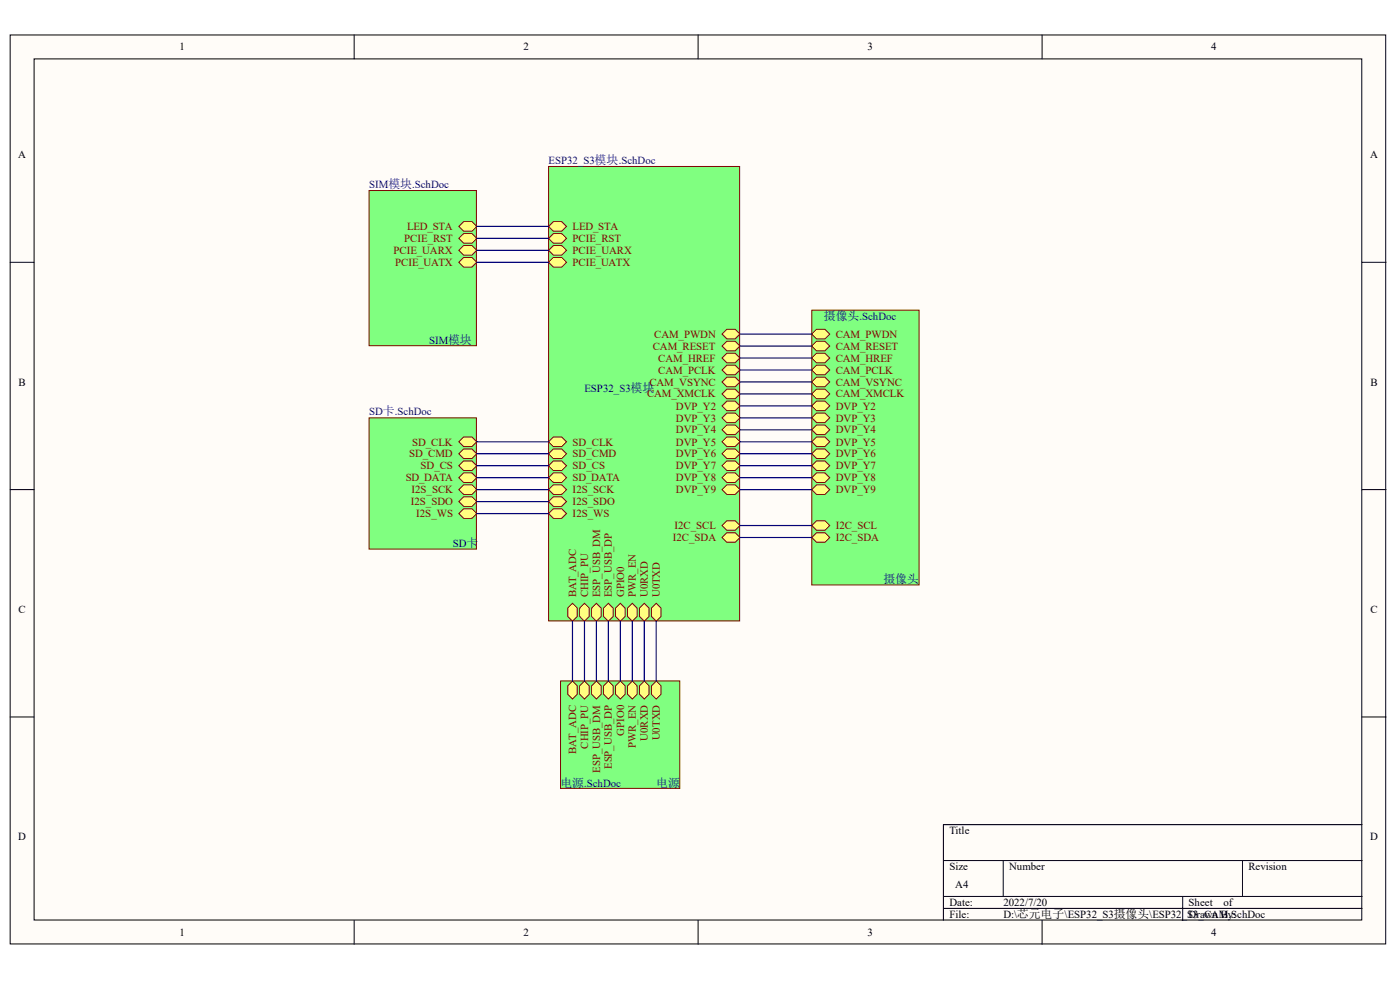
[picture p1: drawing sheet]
<svg xmlns="http://www.w3.org/2000/svg" width="291mm" height="204mm" viewBox="0 0 291 204" stroke-linecap="round" stroke-linejoin="round" font-family="sans-serif">
<g fill="#fffcf8" stroke="#000" stroke-width=".21">
<path d="M2.1 7.3h286v188.9h-286z"/>
<path d="M7.1 12.2h276v179h-276z"/>
</g>
<g fill="none" stroke="#000" stroke-width=".21">
<path d="M73.6 7.3v4.9M145.1 7.3v4.9M216.6 7.3v4.9M2.1 54.5h5M283.2 54.5h4.9M2.1 101.8h5M283.2 101.8h4.9M2.1 149h5M283.2 149h4.9M196.1 178.9h87.1M208.6 178.9v7.4M258.3 178.9v7.4"/>
<path d="M283.2 171.4h-87.1v19.9M73.6 191.3v5M145.1 191.3v5M196.1 186.3h87.1M196.1 188.8h87.1M216.6 191.3v5M245.9 186.3v5"/>
</g>
<path d="M114 34.6h39.8v94.5h-39.8z" fill="#80ff80" stroke="#800000" stroke-width=".21"/>
<g fill="#ffff80" stroke="#800000" stroke-width=".21">
<path d="M114 47.1l1-1h1.8l1 1-1 1h-1.8z" fill-rule="evenodd"/>
<path d="M114 49.5l1-.9h1.8l1 .9-1 1h-1.8z" fill-rule="evenodd"/>
<path d="M114 52l1-1h1.8l1 1-1 1h-1.8z" fill-rule="evenodd"/>
<path d="M114 54.5l1-1h1.8l1 1-1 1h-1.8z" fill-rule="evenodd"/>
<path d="M114 91.8l1-1h1.8l1 1-1 1h-1.8z" fill-rule="evenodd"/>
<path d="M114 94.3l1-1h1.8l1 1-1 1h-1.8z" fill-rule="evenodd"/>
<path d="M114 96.8l1-1h1.8l1 1-1 1h-1.8z" fill-rule="evenodd"/>
<path d="M114 99.3l1-1h1.8l1 1-1 1h-1.8z" fill-rule="evenodd"/>
<path d="M114 101.8l1-1h1.8l1 1-1 1h-1.8z" fill-rule="evenodd"/>
<path d="M114 104.3l1-1h1.8l1 1-1 1h-1.8z" fill-rule="evenodd"/>
<path d="M114 106.7l1-.9h1.8l1 .9-1 1h-1.8z" fill-rule="evenodd"/>
<path d="M118 126.4l1-1 1 1v1.7l-1 1-1-1z" fill-rule="evenodd"/>
<path d="M120.5 126.4l1-1 1 1v1.7l-1 1-1-1z" fill-rule="evenodd"/>
<path d="M123 126.4l1-1 1 1v1.7l-1 1-1-1z" fill-rule="evenodd"/>
<path d="M125.5 126.4l1-1 1 1v1.7l-1 1-1-1z" fill-rule="evenodd"/>
<path d="M128 126.4l1-1 1 1v1.7l-1 1-1-1z" fill-rule="evenodd"/>
<path d="M130.5 126.4l.9-1 1 1v1.7l-1 1-.9-1z" fill-rule="evenodd"/>
<path d="M132.9 126.4l1-1 1 1v1.7l-1 1-1-1z" fill-rule="evenodd"/>
<path d="M135.4 126.4l1-1 1 1v1.7l-1 1-1-1z" fill-rule="evenodd"/>
<path d="M150.1 69.4l1-1h1.7l1 1-1 1h-1.7z" fill-rule="evenodd"/>
<path d="M150.1 71.9l1-1h1.7l1 1-1 1h-1.7z" fill-rule="evenodd"/>
<path d="M150.1 74.4l1-1h1.7l1 1-1 1h-1.7z" fill-rule="evenodd"/>
<path d="M150.1 76.9l1-1h1.7l1 1-1 1h-1.7z" fill-rule="evenodd"/>
<path d="M150.1 79.4l1-1h1.7l1 1-1 1h-1.7z" fill-rule="evenodd"/>
<path d="M150.1 81.9l1-1h1.7l1 1-1 1h-1.7z" fill-rule="evenodd"/>
<path d="M150.1 84.4l1-1h1.7l1 1-1 1h-1.7z" fill-rule="evenodd"/>
<path d="M150.1 86.9l1-1h1.7l1 1-1 .9h-1.7z" fill-rule="evenodd"/>
<path d="M150.1 89.3l1-1h1.7l1 1-1 1h-1.7z" fill-rule="evenodd"/>
<path d="M150.1 91.8l1-1h1.7l1 1-1 1h-1.7z" fill-rule="evenodd"/>
<path d="M150.1 94.3l1-1h1.7l1 1-1 1h-1.7z" fill-rule="evenodd"/>
<path d="M150.1 96.8l1-1h1.7l1 1-1 1h-1.7z" fill-rule="evenodd"/>
<path d="M150.1 99.3l1-1h1.7l1 1-1 1h-1.7z" fill-rule="evenodd"/>
<path d="M150.1 101.8l1-1h1.7l1 1-1 1h-1.7z" fill-rule="evenodd"/>
<path d="M150.1 109.2l1-1h1.7l1 1-1 1h-1.7z" fill-rule="evenodd"/>
<path d="M150.1 111.7l1-1h1.7l1 1-1 1h-1.7z" fill-rule="evenodd"/>
</g>
<path d="M76.7 39.6h22.3v32.3h-22.3z" fill="#80ff80" stroke="#800000" stroke-width=".21"/>
<g fill="#ffff80" stroke="#800000" stroke-width=".21">
<path d="M95.4 47.1l1-1h1.7l1 1-1 1h-1.7z" fill-rule="evenodd"/>
<path d="M95.4 49.5l1-.9h1.7l1 .9-1 1h-1.7z" fill-rule="evenodd"/>
<path d="M95.4 52l1-1h1.7l1 1-1 1h-1.7z" fill-rule="evenodd"/>
<path d="M95.4 54.5l1-1h1.7l1 1-1 1h-1.7z" fill-rule="evenodd"/>
</g>
<path d="M76.7 86.9h22.3v27.2h-22.3z" fill="#80ff80" stroke="#800000" stroke-width=".21"/>
<g fill="#ffff80" stroke="#800000" stroke-width=".21">
<path d="M95.4 91.8l1-1h1.7l1 1-1 1h-1.7z" fill-rule="evenodd"/>
<path d="M95.4 94.3l1-1h1.7l1 1-1 1h-1.7z" fill-rule="evenodd"/>
<path d="M95.4 96.8l1-1h1.7l1 1-1 1h-1.7z" fill-rule="evenodd"/>
<path d="M95.4 99.3l1-1h1.7l1 1-1 1h-1.7z" fill-rule="evenodd"/>
<path d="M95.4 101.8l1-1h1.7l1 1-1 1h-1.7z" fill-rule="evenodd"/>
<path d="M95.4 104.3l1-1h1.7l1 1-1 1h-1.7z" fill-rule="evenodd"/>
<path d="M95.4 106.7l1-.9h1.7l1 .9-1 1h-1.7z" fill-rule="evenodd"/>
</g>
<path d="M116.5 141.5h24.8v22.4h-24.8z" fill="#80ff80" stroke="#800000" stroke-width=".21"/>
<g fill="#ffff80" stroke="#800000" stroke-width=".21">
<path d="M118 142.6l1-1 1 1v1.7l-1 1-1-1z" fill-rule="evenodd"/>
<path d="M120.5 142.6l1-1 1 1v1.7l-1 1-1-1z" fill-rule="evenodd"/>
<path d="M123 142.6l1-1 1 1v1.7l-1 1-1-1z" fill-rule="evenodd"/>
<path d="M125.5 142.6l1-1 1 1v1.7l-1 1-1-1z" fill-rule="evenodd"/>
<path d="M128 142.6l1-1 1 1v1.7l-1 1-1-1z" fill-rule="evenodd"/>
<path d="M130.5 142.6l.9-1 1 1v1.7l-1 1-.9-1z" fill-rule="evenodd"/>
<path d="M132.9 142.6l1-1 1 1v1.7l-1 1-1-1z" fill-rule="evenodd"/>
<path d="M135.4 142.6l1-1 1 1v1.7l-1 1-1-1z" fill-rule="evenodd"/>
</g>
<path d="M168.8 64.5h22.3v57.1h-22.3z" fill="#80ff80" stroke="#800000" stroke-width=".21"/>
<g fill="#ffff80" stroke="#800000" stroke-width=".21">
<path d="M168.8 69.4l1-1h1.7l1 1-1 1h-1.7z" fill-rule="evenodd"/>
<path d="M168.8 71.9l1-1h1.7l1 1-1 1h-1.7z" fill-rule="evenodd"/>
<path d="M168.8 74.4l1-1h1.7l1 1-1 1h-1.7z" fill-rule="evenodd"/>
<path d="M168.8 76.9l1-1h1.7l1 1-1 1h-1.7z" fill-rule="evenodd"/>
<path d="M168.8 79.4l1-1h1.7l1 1-1 1h-1.7z" fill-rule="evenodd"/>
<path d="M168.8 81.9l1-1h1.7l1 1-1 1h-1.7z" fill-rule="evenodd"/>
<path d="M168.8 84.4l1-1h1.7l1 1-1 1h-1.7z" fill-rule="evenodd"/>
<path d="M168.8 86.9l1-1h1.7l1 1-1 .9h-1.7z" fill-rule="evenodd"/>
<path d="M168.8 89.3l1-1h1.7l1 1-1 1h-1.7z" fill-rule="evenodd"/>
<path d="M168.8 91.8l1-1h1.7l1 1-1 1h-1.7z" fill-rule="evenodd"/>
<path d="M168.8 94.3l1-1h1.7l1 1-1 1h-1.7z" fill-rule="evenodd"/>
<path d="M168.8 96.8l1-1h1.7l1 1-1 1h-1.7z" fill-rule="evenodd"/>
<path d="M168.8 99.3l1-1h1.7l1 1-1 1h-1.7z" fill-rule="evenodd"/>
<path d="M168.8 101.8l1-1h1.7l1 1-1 1h-1.7z" fill-rule="evenodd"/>
<path d="M168.8 109.2l1-1h1.7l1 1-1 1h-1.7z" fill-rule="evenodd"/>
<path d="M168.8 111.7l1-1h1.7l1 1-1 1h-1.7z" fill-rule="evenodd"/>
</g>
<g fill="none" stroke="#000080" stroke-width=".25">
<path d="M99.1 47.1h14.9M99.1 49.5h14.9M99.1 52h14.9M99.1 54.5h14.9M153.8 69.4h15M153.8 71.9h15M153.8 74.4h15M153.8 76.9h15M153.8 79.4h15M99.1 94.3h14.9M99.1 96.8h14.9M99.1 99.3h14.9"/>
<path d="M99.1 91.8h14.9M153.8 94.3h15M153.8 96.8h15M153.8 99.3h15M153.8 81.9h15M153.8 84.4h15M153.8 86.9h15M153.8 89.3h15M153.8 91.8h15M99.1 101.8h14.9M99.1 104.3h14.9M99.1 106.7h14.9"/>
<path d="M153.8 101.8h15M153.8 109.2h15M153.8 111.7h15M119 129.1v12.5M121.5 129.1v12.5M124 129.1v12.5M126.5 129.1v12.5M129 129.1v12.5M131.4 129.1v12.5M133.9 129.1v12.5M136.4 129.1v12.5"/>
</g>
<g font-size="2.5" fill="#000080">
<text x="171.3" y="66.5">摄像头.SchDoc</text>
<text x="183.7" y="121.2">摄像头</text>
<text x="116.5" y="163.5">电源.SchDoc</text>
<text x="136.4" y="163.5">电源</text>
</g>
<g font-size="2.3">
<text x="37.3" y="10.5">1</text>
<text x="108.8" y="10.5">2</text>
<text x="180.4" y="10.5">3</text>
<text x="251.8" y="10.5">4</text>
<text x="3.8" y="32.9">A</text>
<text x="284.8" y="32.9">A</text>
<text x="3.9" y="80.2">B</text>
<text x="284.9" y="80.2">B</text>
<text x="3.9" y="127.4">C</text>
<text x="284.9" y="127.4">C</text>
<text x="197.4" y="173.4">Title</text>
<text x="3.8" y="174.7">D</text>
<text x="284.8" y="174.7">D</text>
<text x="197.4" y="180.9">Size</text>
<text x="198.6" y="184.6">A4</text>
<text x="209.8" y="180.9">Number</text>
<text x="259.6" y="180.9">Revision</text>
<text x="197.4" y="188.3">Date:</text>
<text x="197.4" y="190.8">File:</text>
<text x="208.6" y="188.3">2022/7/20</text>
<text x="208.6" y="190.8">D:\芯元电子\ESP32_S3摄像头\ESP32_S3_CAM.SchDoc</text>
<text x="247.1" y="188.3">Sheet</text>
<text x="247.1" y="190.8">Drawn By:</text>
<text x="254.4" y="188.3">of</text>
<text x="37.3" y="194.5">1</text>
<text x="108.8" y="194.5">2</text>
<text x="180.4" y="194.5">3</text>
<text x="251.8" y="194.5">4</text>
</g>
<g font-size="2.3" fill="#000080">
<text x="114" y="34.1">ESP32_S3模块.SchDoc</text>
<text x="76.7" y="39.1">SIM模块.SchDoc</text>
<text x="89.2" y="71.4">SIM模块</text>
<text x="121.5" y="81.4">ESP32_S3模块</text>
<text x="76.7" y="86.3">SD卡.SchDoc</text>
<text x="94.1" y="113.7">SD卡</text>
</g>
<g font-size="2.3" fill="#800000">
<text x="84.6" y="47.9">LED_STA</text>
<text x="119" y="47.9">LED_STA</text>
<text x="81.8" y="52.8">PCIE_UARX</text>
<text x="84.1" y="50.3">PCIE_RST</text>
<text x="119" y="50.3">PCIE_RST</text>
<text x="119" y="52.8">PCIE_UARX</text>
<text x="82.2" y="55.3">PCIE_UATX</text>
<text x="119" y="55.3">PCIE_UATX</text>
<text x="136" y="70.2">CAM_PWDN</text>
<text x="173.7" y="70.2">CAM_PWDN</text>
<text x="135.7" y="72.7">CAM_RESET</text>
<text x="136.9" y="75.2">CAM_HREF</text>
<text x="136.9" y="77.7">CAM_PCLK</text>
<text x="173.7" y="72.7">CAM_RESET</text>
<text x="173.7" y="75.2">CAM_HREF</text>
<text x="173.7" y="77.7">CAM_PCLK</text>
<text x="134.5" y="82.6">CAM_XMCLK</text>
<text x="135" y="80.2">CAM_VSYNC</text>
<text x="173.7" y="80.2">CAM_VSYNC</text>
<text x="173.7" y="82.6">CAM_XMCLK</text>
<text x="140.5" y="85.2">DVP_Y2</text>
<text x="140.5" y="87.6">DVP_Y3</text>
<text x="173.7" y="85.2">DVP_Y2</text>
<text x="173.7" y="87.6">DVP_Y3</text>
<text x="85" y="95.1">SD_CMD</text>
<text x="85.7" y="92.6">SD_CLK</text>
<text x="119" y="92.6">SD_CLK</text>
<text x="119" y="95.1">SD_CMD</text>
<text x="140.5" y="90.1">DVP_Y4</text>
<text x="140.5" y="92.6">DVP_Y5</text>
<text x="140.5" y="95.1">DVP_Y6</text>
<text x="173.7" y="90.1">DVP_Y4</text>
<text x="173.7" y="92.6">DVP_Y5</text>
<text x="173.7" y="95.1">DVP_Y6</text>
<text x="84.3" y="100.1">SD_DATA</text>
<text x="87.4" y="97.5">SD_CS</text>
<text x="119" y="97.5">SD_CS</text>
<text x="119" y="100.1">SD_DATA</text>
<text x="140.5" y="97.5">DVP_Y7</text>
<text x="140.5" y="100.1">DVP_Y8</text>
<text x="173.7" y="97.5">DVP_Y7</text>
<text x="173.7" y="100.1">DVP_Y8</text>
<text x="85.4" y="105">I2S_SDO</text>
<text x="85.5" y="102.5">I2S_SCK</text>
<text x="86.5" y="107.5">I2S_WS</text>
<text x="119" y="102.5">I2S_SCK</text>
<text x="119" y="105">I2S_SDO</text>
<text x="119" y="107.5">I2S_WS</text>
<text x="140.5" y="102.5">DVP_Y9</text>
<text x="173.7" y="102.5">DVP_Y9</text>
<text x="139.9" y="112.5">I2C_SDA</text>
<text x="140.2" y="110">I2C_SCL</text>
<text x="173.7" y="110">I2C_SCL</text>
<text x="173.7" y="112.5">I2C_SDA</text>
<text x="119.7" y="124.1" transform="rotate(-90 119.7 124.1)">BAT_ADC</text>
<text x="122.3" y="124.1" transform="rotate(-90 122.3 124.1)">CHIP_PU</text>
<text x="124.7" y="124.1" transform="rotate(-90 124.7 124.1)">ESP_USB_DM</text>
<text x="127.2" y="124.1" transform="rotate(-90 127.2 124.1)">ESP_USB_DP</text>
<text x="129.7" y="124.1" transform="rotate(-90 129.7 124.1)">GPIO0</text>
<text x="132.2" y="124.1" transform="rotate(-90 132.2 124.1)">PWR_EN</text>
<text x="134.7" y="124.1" transform="rotate(-90 134.7 124.1)">U0RXD</text>
<text x="137.2" y="124.1" transform="rotate(-90 137.2 124.1)">U0TXD</text>
<text x="122.3" y="155.7" transform="rotate(-90 122.3 155.7)">CHIP_PU</text>
<text x="129.7" y="152.9" transform="rotate(-90 129.7 152.9)">GPIO0</text>
<text x="132.2" y="155.5" transform="rotate(-90 132.2 155.5)">PWR_EN</text>
<text x="134.7" y="154.1" transform="rotate(-90 134.7 154.1)">U0RXD</text>
<text x="137.2" y="153.9" transform="rotate(-90 137.2 153.9)">U0TXD</text>
<text x="119.7" y="156.7" transform="rotate(-90 119.7 156.7)">BAT_ADC</text>
<text x="124.7" y="160.7" transform="rotate(-90 124.7 160.7)">ESP_USB_DM</text>
<text x="127.2" y="159.9" transform="rotate(-90 127.2 159.9)">ESP_USB_DP</text>
</g>
</svg>
